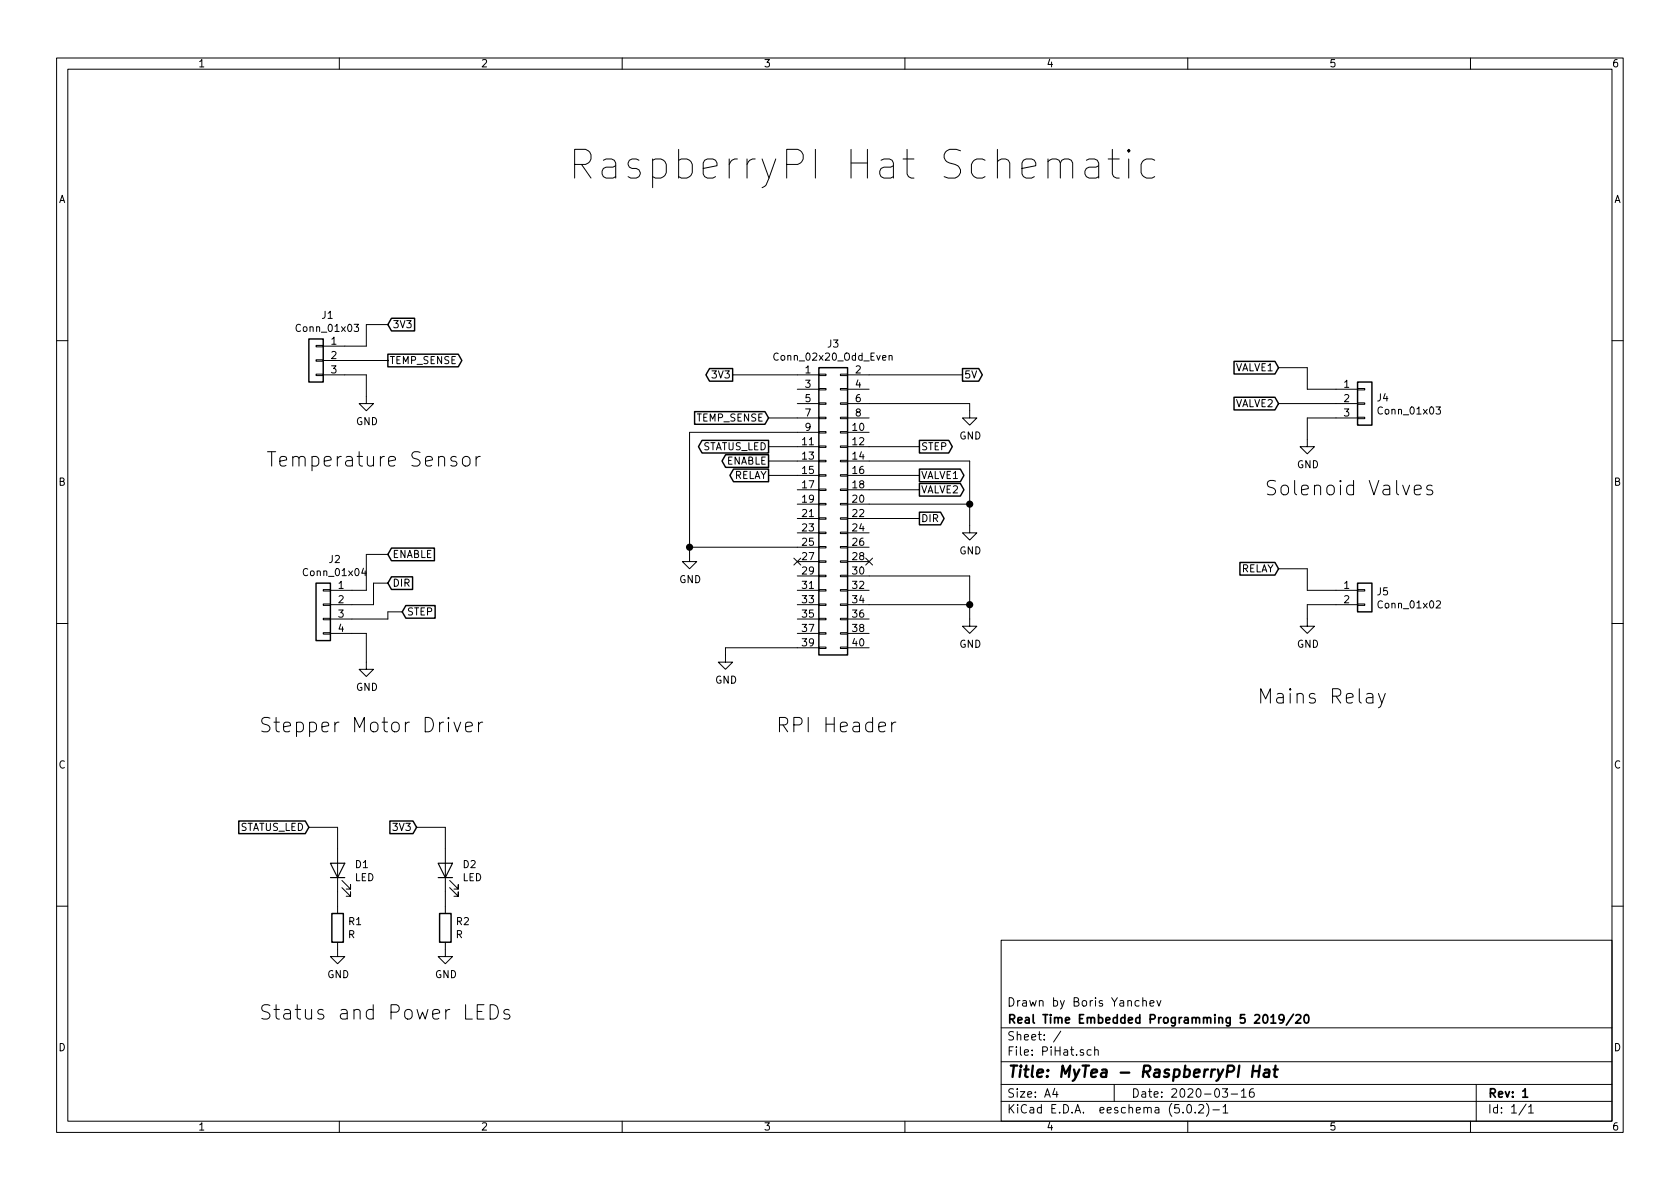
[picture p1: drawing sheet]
EESchema Schematic File Version 4
LIBS:PiHat-cache
EELAYER 26 0
EELAYER END
$Descr A4 11693 8268
encoding utf-8
Sheet 1 1
Title "MyTea - RaspberryPI Hat"
Date "2020-03-16"
Rev "1"
Comp "Real Time Embedded Programming 5 2019/20"
Comment1 "Drawn by Boris Yanchev"
Comment2 ""
Comment3 ""
Comment4 ""
$EndDescr
$Comp
L Connector_Generic:Conn_02x20_Odd_Even J3
U 1 1
P 5750 3500
F 0 "J3" H 5800 4617 50  0000 C CNN
F 1 "Conn_02x20_Odd_Even" H 5800 4526 50  0000 C CNN
F 2 "Connector_PinSocket_2.54mm:PinSocket_2x20_P2.54mm_Vertical" H 5750 3500 50  0001 C CNN
F 3 "~" H 5750 3500 50  0001 C CNN
	1    5750 3500
	1    0    0    -1  
$EndComp
Text Notes 3950 1250 0    200  ~ 0
RaspberryPI Hat Schematic
$Comp
L Connector_Generic:Conn_01x03 J1
U 1 1
P 2200 2500
F 0 "J1" H 2120 2817 50  0000 C CNN
F 1 "Conn_01x03" H 2120 2726 50  0000 C CNN
F 2 "Connector_Molex:Molex_KK-254_AE-6410-03A_1x03_P2.54mm_Vertical" H 2200 2500 50  0001 C CNN
F 3 "~" H 2200 2500 50  0001 C CNN
	1    2200 2500
	-1   0    0    -1  
$EndComp
Text GLabel 5100 2600 0    50   Output ~ 0
3V3
Wire Wire Line
	5550 2600 5100 2600
Text GLabel 6700 2600 2    50   Output ~ 0
5V
$Comp
L power:GND #PWR06
U 1 1
P 6750 2850
F 0 "#PWR06" H 6750 2600 50  0001 C CNN
F 1 "GND" H 6755 2677 50  0000 C CNN
F 2 "" H 6750 2850 50  0001 C CNN
F 3 "" H 6750 2850 50  0001 C CNN
	1    6750 2850
	1    0    0    -1  
$EndComp
Wire Wire Line
	6050 2800 6750 2800
Wire Wire Line
	6750 2800 6750 2850
Wire Wire Line
	5550 3000 4800 3000
$Comp
L power:GND #PWR04
U 1 1
P 4800 3850
F 0 "#PWR04" H 4800 3600 50  0001 C CNN
F 1 "GND" H 4805 3677 50  0000 C CNN
F 2 "" H 4800 3850 50  0001 C CNN
F 3 "" H 4800 3850 50  0001 C CNN
	1    4800 3850
	1    0    0    -1  
$EndComp
Wire Wire Line
	5550 3800 4800 3800
Wire Wire Line
	4800 3800 4800 3850
$Comp
L power:GND #PWR05
U 1 1
P 5050 4550
F 0 "#PWR05" H 5050 4300 50  0001 C CNN
F 1 "GND" H 5055 4377 50  0000 C CNN
F 2 "" H 5050 4550 50  0001 C CNN
F 3 "" H 5050 4550 50  0001 C CNN
	1    5050 4550
	1    0    0    -1  
$EndComp
Wire Wire Line
	5550 4500 5050 4500
Wire Wire Line
	5050 4500 5050 4550
$Comp
L power:GND #PWR08
U 1 1
P 6750 4300
F 0 "#PWR08" H 6750 4050 50  0001 C CNN
F 1 "GND" H 6755 4127 50  0000 C CNN
F 2 "" H 6750 4300 50  0001 C CNN
F 3 "" H 6750 4300 50  0001 C CNN
	1    6750 4300
	1    0    0    -1  
$EndComp
Wire Wire Line
	6050 4200 6750 4200
Wire Wire Line
	6750 4200 6750 4300
Wire Wire Line
	6050 4000 6750 4000
Wire Wire Line
	6750 4000 6750 4200
Connection ~ 6750 4200
$Comp
L power:GND #PWR07
U 1 1
P 6750 3650
F 0 "#PWR07" H 6750 3400 50  0001 C CNN
F 1 "GND" H 6755 3477 50  0000 C CNN
F 2 "" H 6750 3650 50  0001 C CNN
F 3 "" H 6750 3650 50  0001 C CNN
	1    6750 3650
	1    0    0    -1  
$EndComp
Wire Wire Line
	6050 3500 6750 3500
Wire Wire Line
	6750 3500 6750 3650
Wire Wire Line
	6050 3200 6750 3200
Wire Wire Line
	6750 3200 6750 3500
Connection ~ 6750 3500
NoConn ~ 5550 3900
NoConn ~ 6050 3900
Text GLabel 2700 2250 2    50   Input ~ 0
3V3
Text GLabel 2700 2500 2    50   Output ~ 0
TEMP_SENSE
Wire Wire Line
	2400 2500 2700 2500
$Comp
L power:GND #PWR01
U 1 1
P 2550 2750
F 0 "#PWR01" H 2550 2500 50  0001 C CNN
F 1 "GND" H 2555 2577 50  0000 C CNN
F 2 "" H 2550 2750 50  0001 C CNN
F 3 "" H 2550 2750 50  0001 C CNN
	1    2550 2750
	1    0    0    -1  
$EndComp
Wire Wire Line
	2400 2400 2550 2400
Wire Wire Line
	2550 2400 2550 2250
Wire Wire Line
	2550 2250 2700 2250
Wire Wire Line
	2400 2600 2550 2600
Wire Wire Line
	2550 2600 2550 2750
Text GLabel 5350 2900 0    50   Input ~ 0
TEMP_SENSE
Wire Wire Line
	5350 2900 5550 2900
Text Notes 1850 3250 0    100  ~ 0
Temperature Sensor
$Comp
L Connector_Generic:Conn_01x04 J2
U 1 1
P 2250 4200
F 0 "J2" H 2170 4517 50  0000 C CNN
F 1 "Conn_01x04" H 2170 4426 50  0000 C CNN
F 2 "Connector_Molex:Molex_KK-254_AE-6410-04A_1x04_P2.54mm_Vertical" H 2250 4200 50  0001 C CNN
F 3 "~" H 2250 4200 50  0001 C CNN
	1    2250 4200
	-1   0    0    -1  
$EndComp
$Comp
L power:GND #PWR02
U 1 1
P 2550 4600
F 0 "#PWR02" H 2550 4350 50  0001 C CNN
F 1 "GND" H 2555 4427 50  0000 C CNN
F 2 "" H 2550 4600 50  0001 C CNN
F 3 "" H 2550 4600 50  0001 C CNN
	1    2550 4600
	1    0    0    -1  
$EndComp
Wire Wire Line
	2450 4400 2550 4400
Wire Wire Line
	2550 4400 2550 4600
Text GLabel 2800 4250 2    50   Input ~ 0
STEP
Text GLabel 2700 4050 2    50   Input ~ 0
DIR
Text GLabel 2700 3850 2    50   Input ~ 0
ENABLE
Wire Wire Line
	2450 4300 2700 4300
Wire Wire Line
	2700 4300 2700 4250
Wire Wire Line
	2700 4250 2800 4250
Wire Wire Line
	2450 4200 2600 4200
Wire Wire Line
	2600 4200 2600 4050
Wire Wire Line
	2600 4050 2700 4050
Wire Wire Line
	2450 4100 2550 4100
Wire Wire Line
	2550 4100 2550 3850
Wire Wire Line
	2550 3850 2700 3850
Text Notes 1800 5100 0    100  ~ 0
Stepper Motor Driver
$Comp
L Connector_Generic:Conn_01x03 J4
U 1 1
P 9500 2800
F 0 "J4" H 9580 2842 50  0000 L CNN
F 1 "Conn_01x03" H 9580 2751 50  0000 L CNN
F 2 "Connector_Molex:Molex_KK-254_AE-6410-03A_1x03_P2.54mm_Vertical" H 9500 2800 50  0001 C CNN
F 3 "~" H 9500 2800 50  0001 C CNN
	1    9500 2800
	1    0    0    -1  
$EndComp
$Comp
L power:GND #PWR09
U 1 1
P 9100 3050
F 0 "#PWR09" H 9100 2800 50  0001 C CNN
F 1 "GND" H 9105 2877 50  0000 C CNN
F 2 "" H 9100 3050 50  0001 C CNN
F 3 "" H 9100 3050 50  0001 C CNN
	1    9100 3050
	1    0    0    -1  
$EndComp
Wire Wire Line
	9300 2900 9100 2900
Wire Wire Line
	9100 2900 9100 3050
Text GLabel 8900 2800 0    50   Input ~ 0
VALVE2
Text GLabel 8900 2550 0    50   Input ~ 0
VALVE1
Wire Wire Line
	9300 2700 9100 2700
Wire Wire Line
	9100 2700 9100 2550
Wire Wire Line
	9100 2550 8900 2550
Wire Wire Line
	8900 2800 9300 2800
Text Notes 8800 3450 0    100  ~ 0
Solenoid Valves
$Comp
L Connector_Generic:Conn_01x02 J5
U 1 1
P 9500 4100
F 0 "J5" H 9580 4092 50  0000 L CNN
F 1 "Conn_01x02" H 9580 4001 50  0000 L CNN
F 2 "Connector_Molex:Molex_KK-254_AE-6410-02A_1x02_P2.54mm_Vertical" H 9500 4100 50  0001 C CNN
F 3 "~" H 9500 4100 50  0001 C CNN
	1    9500 4100
	1    0    0    -1  
$EndComp
$Comp
L power:GND #PWR010
U 1 1
P 9100 4300
F 0 "#PWR010" H 9100 4050 50  0001 C CNN
F 1 "GND" H 9105 4127 50  0000 C CNN
F 2 "" H 9100 4300 50  0001 C CNN
F 3 "" H 9100 4300 50  0001 C CNN
	1    9100 4300
	1    0    0    -1  
$EndComp
Wire Wire Line
	9300 4200 9100 4200
Wire Wire Line
	9100 4200 9100 4300
Text GLabel 8900 3950 0    50   Input ~ 0
RELAY
Wire Wire Line
	8900 3950 9100 3950
Wire Wire Line
	9100 3950 9100 4100
Wire Wire Line
	9100 4100 9300 4100
$Comp
L power:GND #PWR03
U 1 1
P 2350 6600
F 0 "#PWR03" H 2350 6350 50  0001 C CNN
F 1 "GND" H 2355 6427 50  0000 C CNN
F 2 "" H 2350 6600 50  0001 C CNN
F 3 "" H 2350 6600 50  0001 C CNN
	1    2350 6600
	1    0    0    -1  
$EndComp
Wire Wire Line
	2350 6200 2350 6300
Text GLabel 2150 5750 0    50   Input ~ 0
STATUS_LED
Wire Wire Line
	2150 5750 2350 5750
Wire Wire Line
	2350 5750 2350 5900
Text GLabel 5350 3100 0    50   Output ~ 0
STATUS_LED
$Comp
L Device:R R1
U 1 1
P 2350 6450
F 0 "R1" H 2420 6496 50  0000 L CNN
F 1 "R" H 2420 6405 50  0000 L CNN
F 2 "Resistor_SMD:R_0805_2012Metric_Pad1.15x1.40mm_HandSolder" V 2280 6450 50  0001 C CNN
F 3 "~" H 2350 6450 50  0001 C CNN
	1    2350 6450
	1    0    0    -1  
$EndComp
Text GLabel 5350 3200 0    50   Output ~ 0
ENABLE
Wire Wire Line
	5350 3200 5550 3200
Wire Wire Line
	4800 3000 4800 3800
Connection ~ 4800 3800
Text GLabel 5350 3300 0    50   Output ~ 0
RELAY
Wire Wire Line
	5350 3300 5550 3300
Text GLabel 6400 3100 2    50   Output ~ 0
STEP
Wire Wire Line
	6050 3100 6400 3100
Text GLabel 6400 3300 2    50   Output ~ 0
VALVE1
Wire Wire Line
	6050 3300 6400 3300
Text GLabel 6400 3400 2    50   Output ~ 0
VALVE2
Wire Wire Line
	6050 3400 6400 3400
Text GLabel 6400 3600 2    50   Output ~ 0
DIR
Wire Wire Line
	6050 3600 6400 3600
Wire Wire Line
	5350 3100 5550 3100
$Comp
L Device:LED D1
U 1 1
P 2350 6050
F 0 "D1" V 2388 5933 50  0000 R CNN
F 1 "LED" V 2297 5933 50  0000 R CNN
F 2 "LED_THT:LED_D3.0mm" H 2350 6050 50  0001 C CNN
F 3 "~" H 2350 6050 50  0001 C CNN
	1    2350 6050
	0    -1   -1   0   
$EndComp
$Comp
L Device:LED D2
U 1 1
P 3100 6050
F 0 "D2" V 3138 5933 50  0000 R CNN
F 1 "LED" V 3047 5933 50  0000 R CNN
F 2 "LED_THT:LED_D3.0mm" H 3100 6050 50  0001 C CNN
F 3 "~" H 3100 6050 50  0001 C CNN
	1    3100 6050
	0    -1   -1   0   
$EndComp
$Comp
L Device:R R2
U 1 1
P 3100 6450
F 0 "R2" H 3170 6496 50  0000 L CNN
F 1 "R" H 3170 6405 50  0000 L CNN
F 2 "Resistor_SMD:R_0805_2012Metric_Pad1.15x1.40mm_HandSolder" V 3030 6450 50  0001 C CNN
F 3 "~" H 3100 6450 50  0001 C CNN
	1    3100 6450
	1    0    0    -1  
$EndComp
$Comp
L power:GND #PWR011
U 1 1
P 3100 6600
F 0 "#PWR011" H 3100 6350 50  0001 C CNN
F 1 "GND" H 3105 6427 50  0000 C CNN
F 2 "" H 3100 6600 50  0001 C CNN
F 3 "" H 3100 6600 50  0001 C CNN
	1    3100 6600
	1    0    0    -1  
$EndComp
Text GLabel 2900 5750 0    50   Input ~ 0
3V3
Wire Wire Line
	2900 5750 3100 5750
Wire Wire Line
	3100 5750 3100 5900
Wire Wire Line
	3100 6200 3100 6300
Wire Wire Line
	6050 2600 6700 2600
Text Notes 8750 4900 0    100  ~ 0
Mains Relay
Text Notes 1800 7100 0    100  ~ 0
Status and Power LEDs
Text Notes 5400 5100 0    100  ~ 0
RPI Header
$EndSCHEMATC
